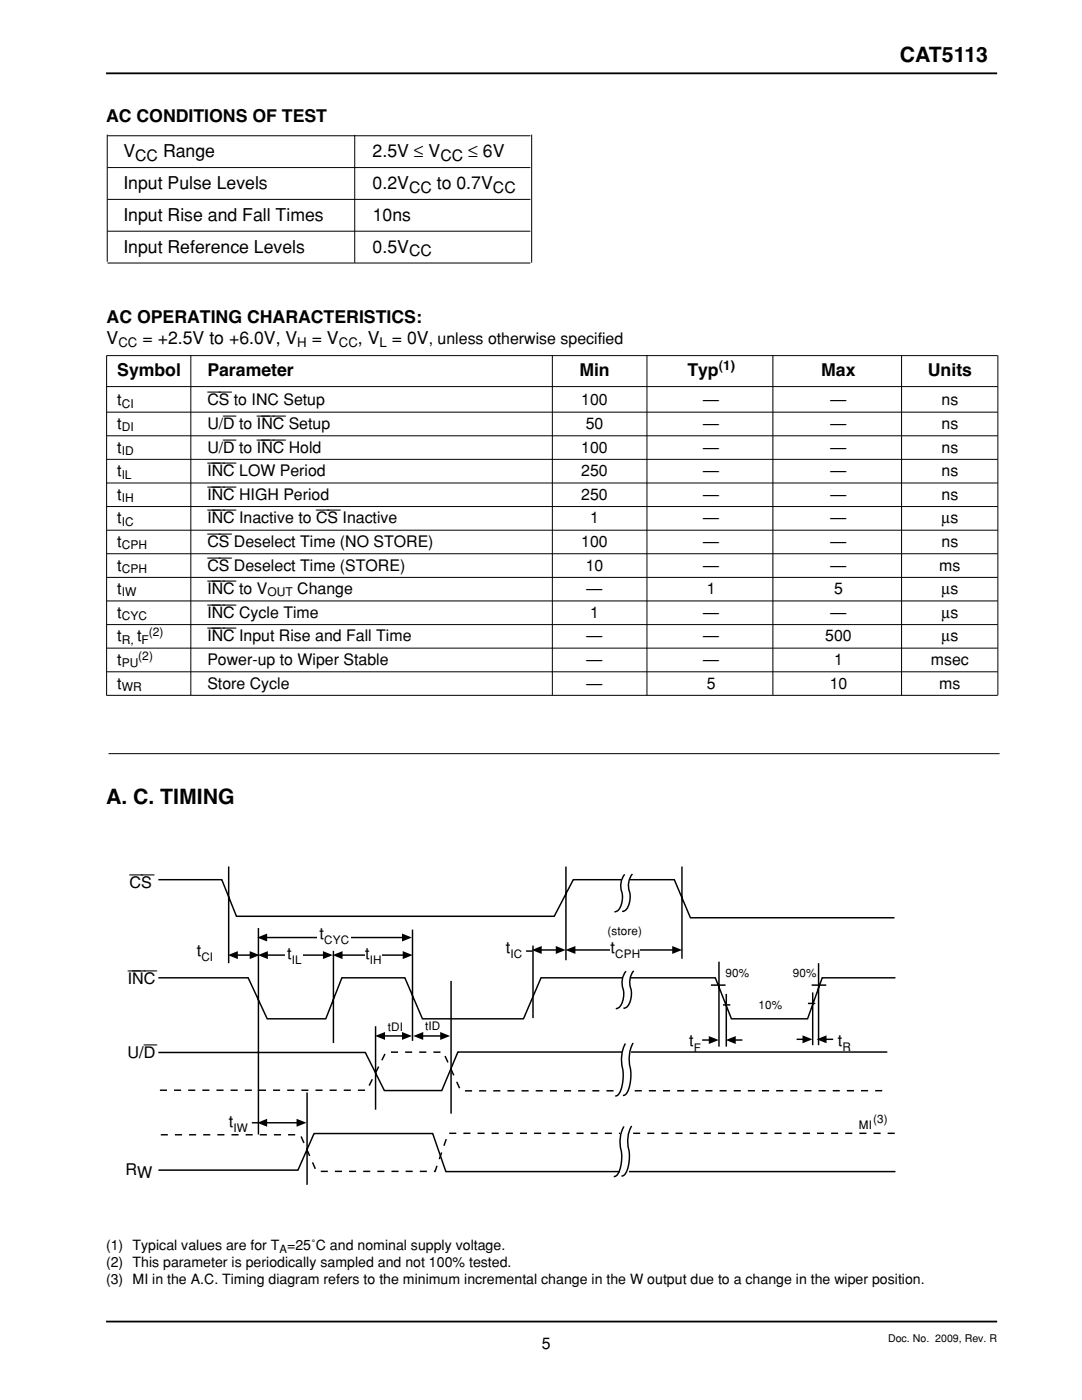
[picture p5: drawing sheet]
<svg xmlns="http://www.w3.org/2000/svg" width="216mm" height="279mm" viewBox="0 0 216 279" stroke-linecap="round" stroke-linejoin="round" font-family="sans-serif">
<path d="M21.2 14.6h177.8M21.2 263.7h177.8" fill="none" stroke="#000" stroke-width=".36"/>
<path d="M21.4 26.9v25.3M21.4 27.1h84.4M21.4 33.4h84.4M21.4 39.8h84.4M70.8 26.9v25.5M106.1 26.9v25.5M21.4 46.1h84.4M21.4 52.5h84.4M21.7 150.4h177.8" fill="none" stroke="#000" stroke-width=".2"/>
<path d="M31.9 217.6h41.3l3.8-7.6h11.5l3.4 7.7h85.5M32.1 226.5h27.8l3.2 7.3h23.7l2.6-7.6h89.8" fill="none" stroke="#000" stroke-width=".29" stroke-dasharray="1.4" stroke-linecap="butt"/>
<path d="M136.1 227.8h2.8v8.4h-2.8z" fill="#fff"/>
<g fill="none" stroke="#000" stroke-width=".29">
<path d="M31.6 175.6h12.7l2.9 7.3h63.4l3.8-7.3h20.2l3.2 7.6h40.7M45.6 172.9v19.3M112.9 172.9v18.7M136.1 172.9v18.4M31.6 195.1h17.9l3.8 8.2h11.7l3.2-8.2h12.6l3.5 8.2h20.2l3.5-8.2h34.7l3.2 8.2h15.2l3-8.2h14.6M47.3 190.6h2.7M51.6 185.2v41.2M53.2 187.1h27.1M53.3 190.6h11.3M66.5 189.8v18.4M68.2 190.6h12.3M82.3 185.5v22.2"/>
<path d="M106.4 188.7v14.5M108 189.6h3M114.7 189.6h19.6M141.9 196.6h2.9M143.5 191.9v17M144.9 198.4v10.5M161.9 196.6h3M162.2 198.1v10.5M163.3 192.2v16.4M61.3 218v18.4M74.9 204.8v16.7M76.7 206.7h3.6"/>
<path d="M140.1 207.6h1.5M144.3 200.5h1.4M146.7 207.6h1.4M159 207.4h1.3M161.2 200.3h1.5M164.8 207.4h1.5M177.1 210h-85.7l-3.2 7.6h-11.5l-3.8-7.6h-41.3M31.6 233.5h27.9l3.2-7.3h23.6l2.7 7.6h89.7M53.2 224.1h6.1"/>
</g>
<g fill="#000">
<path d="M45.5 190.6l2-.8v1.6z" fill-rule="evenodd"/>
<path d="M49.8 189.8l2 .8-2 .8z" fill-rule="evenodd"/>
<path d="M51.3 187.1l2-.8v1.6z" fill-rule="evenodd"/>
<path d="M51.5 190.6l2-.8v1.6z" fill-rule="evenodd"/>
<path d="M64.4 189.8l2 .8-2 .8z" fill-rule="evenodd"/>
<path d="M66.4 190.6l2-.8v1.6z" fill-rule="evenodd"/>
<path d="M80.2 186.3l2 .8-2 .8z" fill-rule="evenodd"/>
<path d="M80.4 189.8l1.9 .8-1.9 .8z" fill-rule="evenodd"/>
<path d="M106.1 189.6l2-.8v1.6z" fill-rule="evenodd"/>
<path d="M110.9 188.8l2 .8-2 .8z" fill-rule="evenodd"/>
<path d="M112.8 189.6l2-.8v1.6z" fill-rule="evenodd"/>
<path d="M134.1 188.8l2 .8-2 .8z" fill-rule="evenodd"/>
<path d="M74.8 206.7l2-.7v1.5z" fill-rule="evenodd"/>
<path d="M80.2 206l2 .7-2 .8z" fill-rule="evenodd"/>
<path d="M141.4 206.8l2 .8-2 .8z" fill-rule="evenodd"/>
<path d="M144.8 207.6l2-.8v1.6z" fill-rule="evenodd"/>
<path d="M160.1 206.6l2 .8-2 .8z" fill-rule="evenodd"/>
<path d="M162.9 207.4l2-.8v1.6z" fill-rule="evenodd"/>
<path d="M51.3 224.1l2-.8v1.6z" fill-rule="evenodd"/>
<path d="M59.2 223.3l2 .8-2 .8z" fill-rule="evenodd"/>
</g>
<path d="M124.2 194.4h1.6v1.2h-1.6z" fill="#fff"/>
<path d="M124.9 193.8a4 4 0 0 0-.5 4 3.8 3.8 0 0 1-1.1 3.4l-.4 .1M126.4 193.8a4 4 0 0 0-.4 4 3.8 3.8 0 0 1-1.1 3.3l-.5 .1" fill="none" stroke="#000" stroke-width=".29"/>
<path d="M123.9 175.1h1.6v1.2h-1.6z" fill="#fff"/>
<path d="M124.7 174.5a4 4 0 0 0-.5 4 3.8 3.8 0 0 1-1.1 3.4l-.5 .1M126.2 174.4a4 4 0 0 0-.5 4 3.8 3.8 0 0 1-1.1 3.4l-.5 .1" fill="none" stroke="#000" stroke-width=".29"/>
<g fill="#fff">
<path d="M124.1 217h1.6v1.2h-1.6z"/>
<path d="M124.2 209.4h1.6v1.2h-1.6z"/>
<path d="M123.8 233.1h1.6v1.2h-1.6z"/>
<path d="M123.8 225.5h1.6v1.2h-1.6z"/>
<path d="M63.4 184.8h6.6v3.6h-6.6z"/>
<path d="M57 188.8h3.5v3.6h-3.5z"/>
</g>
<path d="M50.3 224.1h1.3" fill="none" stroke="#000" stroke-width=".29"/>
<g fill="#fff">
<path d="M72.9 188.7h3.3v3.6h-3.3z"/>
<path d="M121.8 187.6h6v3.5h-6z"/>
</g>
<path d="M105 189.8h1.3M124.8 208.3a7.4 7.4 0 0 0-.5 5.5v1.6a5.2 5.2 0 0 1-1.1 3.2l-.4 .1M126.3 208.2a7.4 7.4 0 0 0-.4 5.5v1.6a5.2 5.2 0 0 1-1.2 3.2l-.4 .1" fill="none" stroke="#000" stroke-width=".29"/>
<path d="M123.8 225.7h1.6v1.1h-1.6z" fill="#fff"/>
<path d="M90 195.8v26.5M84.3 206.8h3.7M124.5 224.8a6.9 6.9 0 0 0-.5 5.4 6.1 6.1 0 0 1-1.1 4.5l-.4 .1M126 224.7a6.9 6.9 0 0 0-.4 5.4 6.1 6.1 0 0 1-1.1 4.5l-.5 .1" fill="none" stroke="#000" stroke-width=".29"/>
<g fill="#000">
<path d="M82.5 206.8l2-.8v1.5z" fill-rule="evenodd"/>
<path d="M87.8 206l2 .8-2 .7z" fill-rule="evenodd"/>
</g>
<g fill="none" stroke="#000" stroke-width=".2">
<path d="M21.3 71h177.8M21.3 77.2h177.8M21.3 71v67.8M38.1 71v67.8M110.2 71v67.8M129.1 70.8v68M154.2 70.8v68M179.9 70.9v67.9M199.1 71v67.8M21.3 82.3h177.8M21.3 87h177.8M21.3 91.7h177.8"/>
<path d="M21.3 96.4h177.8M21.3 101.1h177.8M21.3 105.8h177.8M21.3 110.5h177.8M21.3 115.2h177.8M21.3 119.9h177.8M21.3 124.7h177.8M21.3 129.3h177.8M21.3 134.1h177.8M21.3 138.8h177.8"/>
</g>
<g font-size="4.2">
<text x="179.6" y="12.4">CAT5113</text>
<text x="21.2" y="160.5">A. C. TIMING</text>
</g>
<g font-size="3.5">
<text x="21.2" y="24.4">AC CONDITIONS OF TEST</text>
<text x="24.6" y="31.4">VCC Range</text>
<text x="74.4" y="31.4">2.5V ≤ VCC ≤ 6V</text>
<text x="24.6" y="37.8">Input Pulse Levels</text>
<text x="74.4" y="37.8">0.2VCC to 0.7VCC</text>
<text x="24.6" y="44.1">Input Rise and Fall Times</text>
<text x="74.4" y="44.1">10ns</text>
<text x="24.6" y="50.5">Input Reference Levels</text>
<text x="74.4" y="50.5">0.5VCC</text>
<text x="21.3" y="64.4">AC OPERATING CHARACTERISTICS:</text>
<text x="21.3" y="68.7">V</text>
<text x="28.4" y="68.7">= +2.5V to +6.0V, V</text>
<text x="62.2" y="68.7">= V</text>
<text x="71.4" y="68.7">, V = 0V, unless otherwise specified</text>
<text x="23.4" y="75.1">Symbol</text>
<text x="41.4" y="75.1">Parameter</text>
<text x="115.6" y="75.1">Min</text>
<text x="137.2" y="75.1">Typ</text>
<text x="163.9" y="75.1">Max</text>
<text x="185.1" y="75.1">Units</text>
</g>
<g font-size="3.2">
<text x="23.4" y="80.9">t</text>
<text x="41.4" y="80.9">CSto INC Setup</text>
<text x="116" y="80.9">100</text>
<text x="140.3" y="80.9">—</text>
<text x="165.7" y="80.9">—</text>
<text x="187.9" y="80.9">ns</text>
<text x="23.4" y="85.6">t</text>
<text x="41.4" y="85.6">U/Dto I</text>
<text x="52.1" y="85.6">NCSetup</text>
<text x="116.9" y="85.6">50</text>
<text x="140.3" y="85.6">—</text>
<text x="165.7" y="85.6">—</text>
<text x="187.9" y="85.6">ns</text>
<text x="23.4" y="90.3">t</text>
<text x="23.4" y="95">t</text>
<text x="41.4" y="90.3">U/Dto I</text>
<text x="41.4" y="95">I</text>
<text x="42.3" y="95">NCLOW Period</text>
<text x="52.1" y="90.3">NCHold</text>
<text x="116" y="95">250</text>
<text x="116" y="90.3">100</text>
<text x="140.3" y="90.3">—</text>
<text x="140.3" y="95">—</text>
<text x="165.7" y="90.3">—</text>
<text x="165.7" y="95">—</text>
<text x="187.9" y="90.3">ns</text>
<text x="187.9" y="95">ns</text>
<text x="23.4" y="99.7">t</text>
<text x="41.4" y="99.7">I</text>
<text x="42.3" y="99.7">NCHIGH Period</text>
<text x="116" y="99.7">250</text>
<text x="140.3" y="99.7">—</text>
<text x="165.7" y="99.7">—</text>
<text x="187.9" y="99.7">ns</text>
<text x="23.4" y="104.4">t</text>
<text x="41.4" y="104.4">I</text>
<text x="42.3" y="104.4">NCInactive to CSInactive</text>
<text x="117.7" y="104.4">1</text>
<text x="140.3" y="104.4">—</text>
<text x="165.7" y="104.4">—</text>
<text x="187.8" y="104.4">µs</text>
<text x="23.4" y="109.2">t</text>
<text x="23.4" y="113.9">t</text>
<text x="41.4" y="109.2">CSDeselect Time (NO STORE)</text>
<text x="41.4" y="113.9">CSDeselect Time (STORE)</text>
<text x="116" y="109.2">100</text>
<text x="116.9" y="113.9">10</text>
<text x="140.3" y="109.2">—</text>
<text x="140.3" y="113.9">—</text>
<text x="165.7" y="109.2">—</text>
<text x="165.7" y="113.9">—</text>
<text x="187.4" y="113.9">ms</text>
<text x="187.9" y="109.2">ns</text>
<text x="23.4" y="118.6">t</text>
<text x="41.4" y="118.6">I</text>
<text x="42.3" y="118.6">NCto V</text>
<text x="59.3" y="118.6">Change</text>
<text x="117.1" y="118.6">—</text>
<text x="141" y="118.6">1</text>
<text x="166.4" y="118.6">5</text>
<text x="187.8" y="118.6">µs</text>
<text x="23.4" y="123.3">t</text>
<text x="41.4" y="123.3">I</text>
<text x="42.3" y="123.3">NCCycle Time</text>
<text x="117.8" y="123.3">1</text>
<text x="140.3" y="123.3">—</text>
<text x="165.7" y="123.3">—</text>
<text x="187.8" y="123.3">µs</text>
<text x="23.4" y="128">t</text>
<text x="27.3" y="128">t</text>
<text x="41.4" y="128">I</text>
<text x="42.3" y="128">NCInput Rise and Fall Time</text>
<text x="117.1" y="128">—</text>
<text x="140.3" y="128">—</text>
<text x="164.7" y="128">500</text>
<text x="187.8" y="128">µs</text>
<text x="23.4" y="132.7">t</text>
<text x="23.4" y="137.4">t</text>
<text x="41.4" y="132.7">Power-up to Wiper Stable</text>
<text x="41.4" y="137.4">Store Cycle</text>
<text x="117.1" y="132.7">—</text>
<text x="117.1" y="137.4">—</text>
<text x="140.3" y="132.7">—</text>
<text x="141" y="137.4">5</text>
<text x="165.6" y="137.4">10</text>
<text x="166.4" y="132.7">1</text>
<text x="185.8" y="132.7">msec</text>
<text x="187.4" y="137.4">ms</text>
<text x="25.9" y="177.2">CS</text>
<text x="39.3" y="190.7">t</text>
<text x="57.3" y="191.4">t</text>
<text x="63.8" y="187.4">t</text>
<text x="72.9" y="191.3">t</text>
<text x="100.9" y="190.1">t</text>
<text x="121.8" y="190.1">t</text>
<text x="25.5" y="196.3">I</text>
<text x="26.4" y="196.3">NC</text>
<text x="137.5" y="208.8">t</text>
<text x="167.2" y="208.7">t</text>
<text x="25.5" y="211.2">U/D</text>
<text x="45.6" y="224.9">t</text>
<text x="25" y="234.4">RW</text>
<text x="108.1" y="269.3">5</text>
</g>
<g font-size="2.8">
<text x="21.2" y="249.5">(1) Typical values are for T =25˚C and nominal supply voltage.</text>
<text x="21.2" y="252.9">(2) This parameter is periodically sampled and not 100% tested.</text>
<text x="21.2" y="256.3">(3) MI in the A.C. Timing diagram refers to the minimum incremental change in the W output due to a change in the wiper position.</text>
</g>
<g font-size="2.6">
<text x="23.6" y="69.2">CC</text>
<text x="59.3" y="69.2">H</text>
<text x="67.6" y="69.2">CC</text>
<text x="75.7" y="69.2">L</text>
<text x="143.4" y="73.9">(1)</text>
</g>
<g font-size="2.4">
<text x="24.3" y="81.4">CI</text>
<text x="24.3" y="86.1">DI</text>
<text x="24.3" y="90.8">ID</text>
<text x="24.3" y="95.5">IL</text>
<text x="24.3" y="100.2">IH</text>
<text x="24.3" y="104.9">IC</text>
<text x="24.3" y="109.6">CPH</text>
<text x="24.3" y="114.3">CPH</text>
<text x="24.3" y="119">IW</text>
<text x="53.4" y="119">OUT</text>
<text x="24.3" y="123.8">CYC</text>
<text x="24.3" y="128.5">R, F</text>
<text x="27.6" y="131.6">(2)</text>
<text x="29.7" y="126.9">(2)</text>
<text x="24.3" y="133.2">PU</text>
<text x="24.3" y="137.9">WR</text>
</g>
<g font-size="2.3">
<text x="40.2" y="191.8">CI</text>
<text x="64.7" y="188.4">CYC</text>
<text x="101.9" y="191.2">IC</text>
<text x="121.2" y="186.7">(store)</text>
<text x="122.8" y="191.2">CPH</text>
<text x="58.2" y="192.4">IL</text>
<text x="73.8" y="192.4">IH</text>
<text x="144.8" y="195">90%</text>
<text x="158.2" y="195">90%</text>
<text x="151.3" y="201.3">10%</text>
<text x="77.4" y="205.7">tDI</text>
<text x="84.8" y="205.6">tID</text>
<text x="138.4" y="209.9">F</text>
<text x="168.1" y="209.8">R</text>
<text x="46.6" y="226">IW</text>
<text x="171.4" y="225.3">MI</text>
<text x="174.2" y="224.2">(3)</text>
<text x="55.8" y="250.1">A</text>
</g>
<text font-size="2.1" x="177.2" y="267.8">Doc. No. 2009, Rev. R</text>
</svg>
